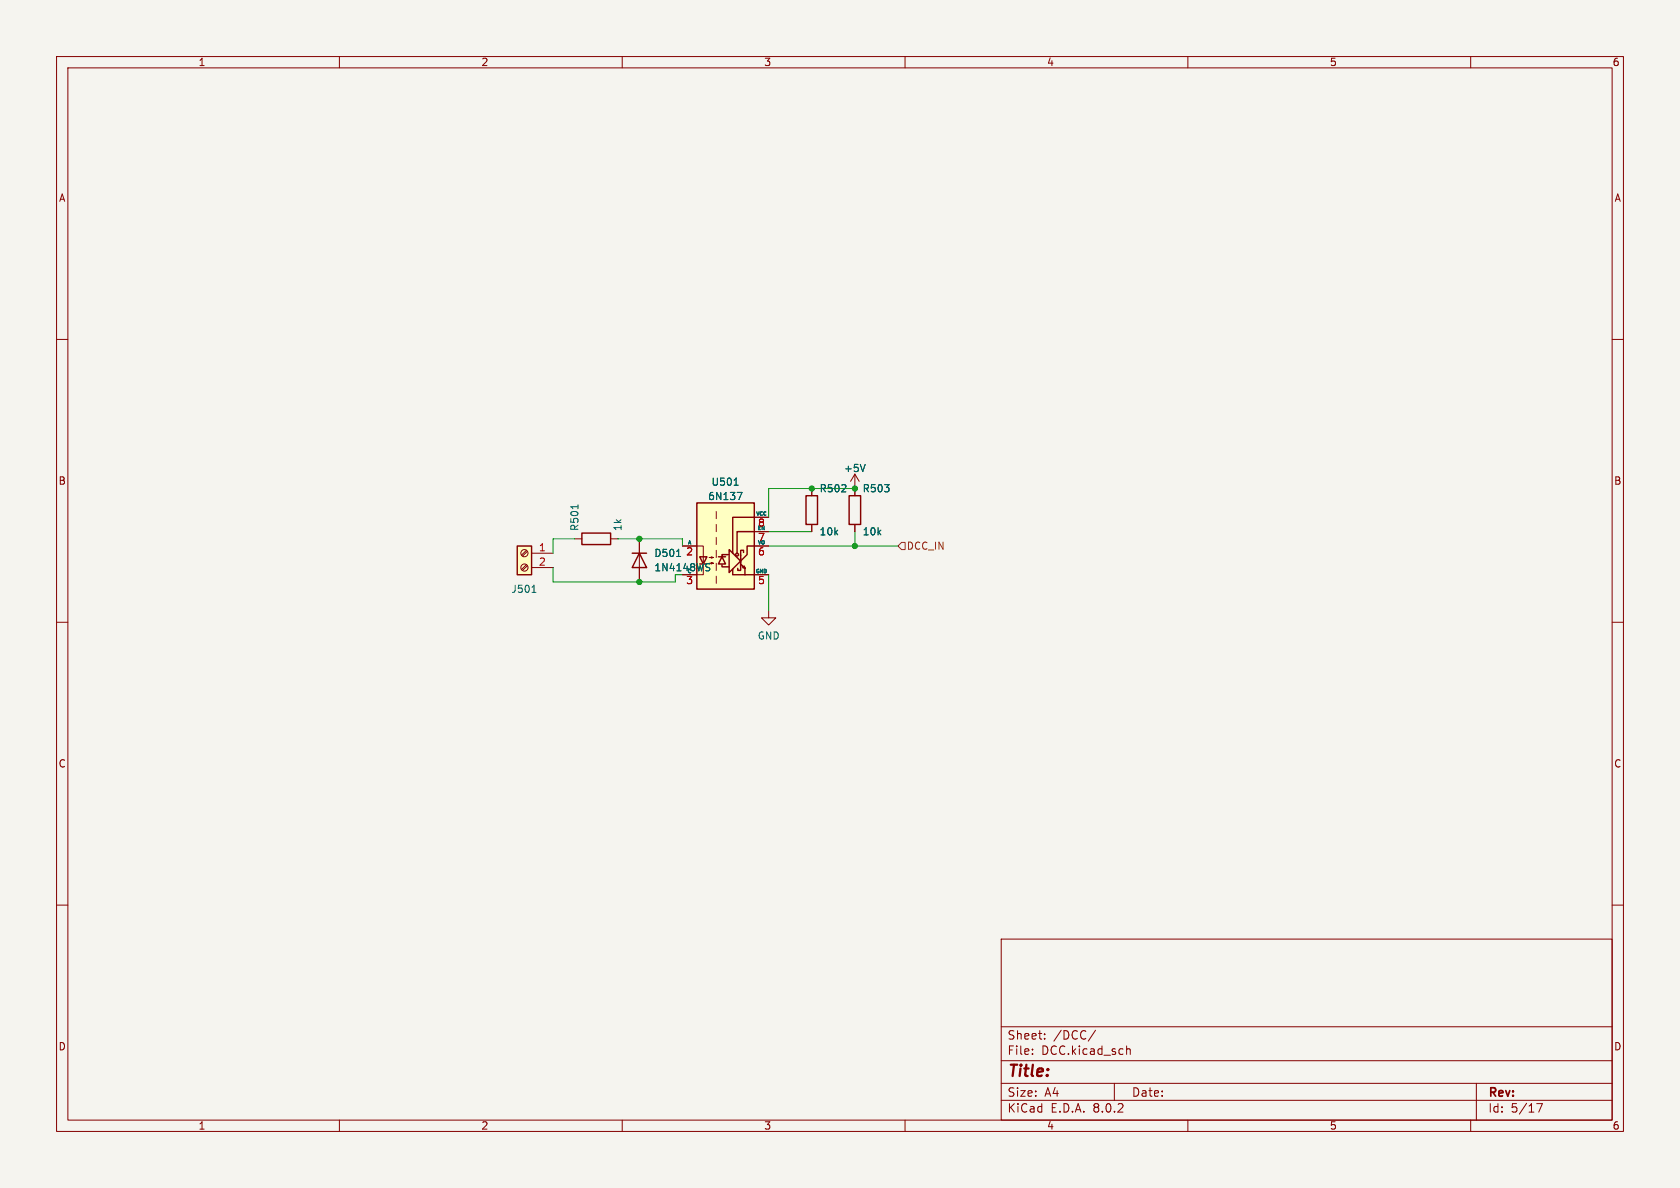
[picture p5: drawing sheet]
<svg xmlns="http://www.w3.org/2000/svg" width="297mm" height="210mm" viewBox="0 0 297 210" stroke-linecap="round" stroke-linejoin="round" font-family="sans-serif">
<path d="M0 0h297v210h-297z" fill="#f5f4ef" stroke="#f5f4ef" stroke-width=".18"/>
<g fill="none" stroke="#840000" stroke-width=".18">
<path d="M10 10h277v190h-277zM12 12h273v186h-273zM60 10v2M110 10v2M160 10v2M210 10v2M260 10v2M10 60h2M285 60h2M101.6 95.3h1.3M107.9 95.3h1.3M10 110h2"/>
<path d="M285 110h2M10 160h2M285 160h2M177 166h108v32h-108zM60 198v2M110 198v2M160 198v2M177 194.5h108M177 191.5h108M177 187.5h108M177 181.5h108M182.5 186.3v.1"/>
<path d="M182.5 185.5v.1M184.7 183.6v.1M184.7 182.8v.1M193.7 182.1l-1.3 2M197 191.5v3M199.2 184.9v1.5M199.2 185.5l.2-.1 .3 .1 .1 .9M210 198v2M260 198v2M261 191.5v6.5M271.7 195.1h1l-.7 1.5"/>
</g>
<path d="M102.9 94.2h5v2.1h-5z" fill="none" stroke="#840000" stroke-width=".25"/>
<path d="M102.2 89.2v.7" fill="none" stroke="#006464" stroke-width=".18"/>
<path d="M91.4 96.5h2.6v5.1h-2.6z" fill="#ffffc2"/>
<path d="M91.4 96.5h2.6v5.1h-2.6z" fill="none" stroke="#840000" stroke-width=".25"/>
<g fill="none" stroke="#840000" stroke-width=".18">
<path d="M93.1 99.8l-.9 .9M93.1 97.3l-.9 .8M93.2 100l-.8 .8M93.2 97.5l-.8 .8M94 97.8h3.8M94 100.3h3.8M135.9 108v1.2h1.3l-1.3 1.3-1.3-1.3h1.3"/>
<circle cx="92.7" cy="97.8" r=".63"/>
<circle cx="92.7" cy="100.3" r=".63"/>
</g>
<path d="M94 104.7h.8" fill="none" stroke="#006464" stroke-width=".18"/>
<path d="M123.2 88.9h10.1v15.2h-10.1z" fill="#ffffc2"/>
<g fill="none" stroke="#840000" stroke-width=".25">
<path d="M111.8 97.8h2.5M113 97.8l1.3 2.5h-2.5zM123.2 88.9h10.1v15.2h-10.1zM123.7 98.4h1.3l-.7 1.3zM127 98.4h1.3M127.6 99.8v.4h1.3M127.6 98.4l.7 1.3h-1.3zM128.8 98h-1.2v.4M128.9 97.2l2 2-2 2zM130.9 99.8v1h-.5v-.3M130.9 99.7l.8 .8-.1-.4-.3 .2 .4 .2v1.1M130.9 98.2v1.9"/>
<path d="M131.4 97.7v-.4h-.5v1M133.3 91.4h-3.8v6.4M133.3 94h-3v3.8M133.3 96.5h-1.2v1.5l-1 1.1M142.5 87.6h2v5.1h-2zM150.1 87.6h2v5.1h-2zM129.5 100.6v1h3.8"/>
<circle cx="130.3" cy="98" r=".25"/>
</g>
<g fill="none" stroke="#840000" stroke-width=".18">
<path d="M113 95.3v7.6M120.6 96.5h3.7v5.1h-1.1M125.3 99.6h.8l-.4 .1v-.3l.4 .2M125.3 98.6h.8l-.4 .1v-.3l.4 .2M126.6 90.4v1.3M126.6 92.7v1.3M126.6 95v1.3M126.6 97.3v1.3M126.6 99.6v1.2M133.3 96.5h2.6M133.3 94h2.6M133.3 91.4h2.6"/>
<path d="M143.5 86.4v1.2M143.5 92.7v1.3M151.1 83.8l-.7 1.3M151.1 83.8v3.8M151.1 92.7v1.3M151.1 83.8l.8 1.3M126.6 101.9v1.2M133.3 101.6h2.6"/>
</g>
<path d="M119.6 98.4h.7M125 99.6l.5 .1M129.8 85.8h.7M130.3 87h.9l-.6 1.3M152.9 82.1l-.4 1.3M125 100.2l.4 .2 .1 .3-.3 .2h-.3" fill="none" stroke="#006464" stroke-width=".18"/>
<path d="M159.4 95.9h.6v1.3h-.6l-.7-.7z" fill="none" stroke="#725600" stroke-width=".18"/>
<path d="M101.6 95.3h-3.8v2.5M109.2 95.3h11.4v1.2M135.9 94h7.6M135.9 96.5h22.8M151.1 86.4h-15.2v5M151.1 94v2.5M97.8 100.3v2.6h21.6v-1.3M135.9 101.6v6.4" fill="none" stroke="#009600" stroke-width=".18"/>
<g fill="#009600" stroke="#009600" stroke-width=".18">
<circle cx="113" cy="95.3" r=".46"/>
<circle cx="113" cy="102.9" r=".46"/>
<circle cx="143.5" cy="86.4" r=".46"/>
<circle cx="151.1" cy="96.5" r=".46"/>
<circle cx="151.1" cy="86.4" r=".46"/>
</g>
<text font-size="2.8" fill="#840000" x="178" y="190.9">Title:</text>
<g font-size="2.1" fill="#840000">
<text x="178" y="184">Sheet:</text>
<text x="186.2" y="184">/DCC/</text>
<text x="178" y="186.7">File:</text>
<text x="184.1" y="186.7">DCC.kicad_sch</text>
<text x="178" y="196.9">KiCad</text>
<text x="178" y="194.1">Size:</text>
<text x="184.7" y="194.1">A4</text>
<text x="185.7" y="196.9">E.D.A.</text>
<text x="193.3" y="196.9">8.0.2</text>
<text x="200" y="194.1">Date:</text>
<text x="263" y="194.3">Rev:</text>
<text x="263" y="196.9">Id:</text>
<text x="267.1" y="196.9">5/17</text>
</g>
<g font-size="1.8" fill="#840000">
<text x="35" y="11.9">1</text>
<text x="85" y="11.9">2</text>
<text x="135" y="11.9">3</text>
<text x="185" y="11.9">4</text>
<text x="235" y="11.9">5</text>
<text x="285" y="11.9">6</text>
<text x="10.3" y="35.9">A</text>
<text x="285.3" y="35.9">A</text>
<text x="10.3" y="85.9">B</text>
<text x="285.3" y="85.9">B</text>
<text x="10.3" y="135.9">C</text>
<text x="285.3" y="135.9">C</text>
<text x="10.3" y="185.9">D</text>
<text x="285.3" y="185.9">D</text>
<text x="35" y="199.9">1</text>
<text x="85" y="199.9">2</text>
<text x="135" y="199.9">3</text>
<text x="185" y="199.9">4</text>
<text x="235" y="199.9">5</text>
<text x="285" y="199.9">6</text>
</g>
<g font-size="1.8" fill="#006464">
<text x="149.1" y="83.6">+5V</text>
<text x="125.1" y="88.6">6N137</text>
<text x="125.7" y="86.1">U501</text>
<text x="144.8" y="87.2">R502</text>
<text x="152.4" y="87.2">R503</text>
<text x="102.5" y="94" transform="rotate(-90 102.5 94)">R501</text>
<text x="110.1" y="94" transform="rotate(-90 110.1 94)">1k</text>
<text x="144.8" y="94.8">10k</text>
<text x="152.4" y="94.8">10k</text>
<text x="115.6" y="98.7">D501</text>
<text x="115.6" y="101.2">1N4148WS</text>
<text x="90.3" y="105">J501</text>
<text x="133.9" y="113.3">GND</text>
</g>
<g font-size="1.8" fill="#a90000">
<text x="133.9" y="96">7</text>
<text x="133.9" y="93.4">8</text>
<text x="95.2" y="97.5">1</text>
<text x="95.2" y="100.1">2</text>
<text x="121.2" y="98.5">2</text>
<text x="133.9" y="98.5">6</text>
<text x="121.2" y="103.6">3</text>
<text x="133.9" y="103.6">5</text>
</g>
<text font-size="1.8" fill="#725600" x="160.2" y="97.4">DCC_IN</text>
<g font-size=".9" fill="#006464">
<text x="133.5" y="91.2">VCC</text>
<text x="121.4" y="101.3">C</text>
<text x="121.5" y="96.3">A</text>
<text x="133.5" y="101.3">GND</text>
<text x="133.9" y="96.3">VO</text>
</g>
<text font-size=".9" fill="#a90000" x="133.8" y="93.7">EN</text>
</svg>
